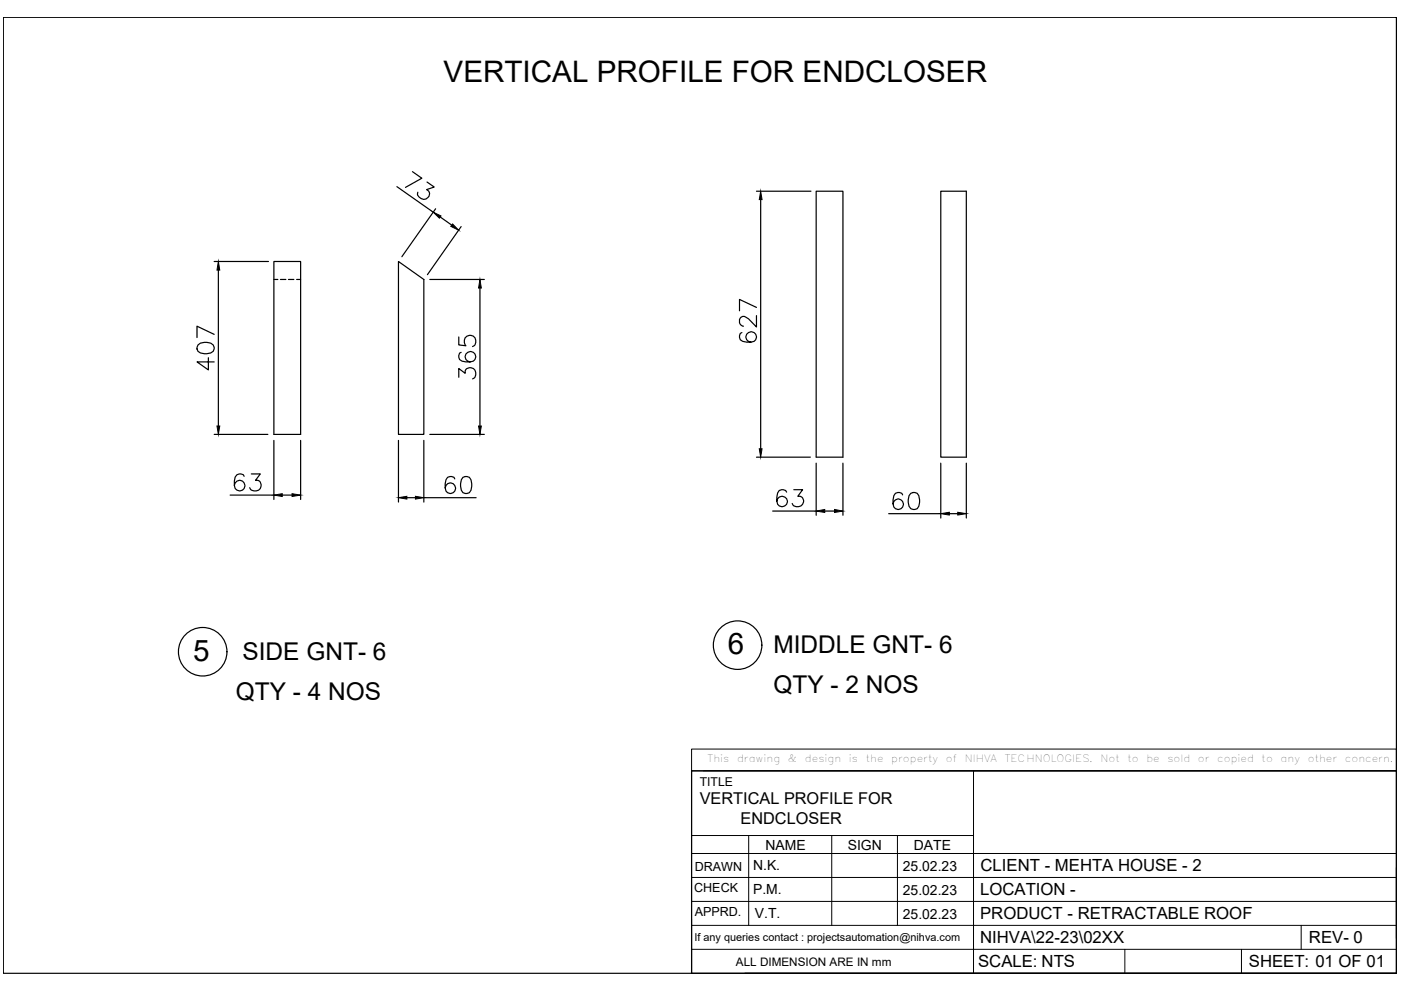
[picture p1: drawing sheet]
<svg xmlns="http://www.w3.org/2000/svg" width="297mm" height="210mm" viewBox="0 0 297 210" stroke-linecap="round" stroke-linejoin="round" font-family="sans-serif">
<!-- layer: 0 -->
<g fill="none" stroke="#000" stroke-width=".25">
<path d="M.7 3.7h295.4v202.7h-295.4zM84.1 39.6l7.7 5.4M87.4 36.4l2 1.4-3.4 1.9M90.5 38.6l1.6 1.1-1.6 .5a1.16 1.16 0 0 1 .2 1.8 1.16 1.16 0 0 1-1.8-.2l-.4-.4 .1-.6M45.4 55.4h11.5M46.3 57.3v33M58.1 55.4h5.6v36.7h-5.6zM58.1 59.3h.8M59.5 59.3h1.1M61.2 59.3h1.1M62.9 59.3h.8M84.5 55.4l5.4 3.9v32.8h-5.4z"/>
<path d="M91.1 59.3h11.6M92.4 44.3l-7.2 10.1M93.3 46l2.5 1.7M97.8 48l-7.2 10.2M160.4 40.5h11.5M161.3 42.3v52.9M173 40.5h5.7v56.4h-5.7zM199.5 40.5h5.4v56.4h-5.4zM42 73.1a2.58 2.58 0 0 1 3.2 0 1.09 1.09 0 0 1-.5 1.7 2.94 2.94 0 0 1-2.7-.3l-.2-.5zM44.2 75.8v2.6l-2.4-1.7h3.6M45.4 70.9l-3.6-1.7v2.4M97.3 80v-1.9l1.3 1a1.16 1.16 0 0 1 1.4-1.2 1.16 1.16 0 0 1 .9 1.6l-.2 .5-.5 .3"/>
<path d="M97.3 71.4v1.7l1.5 .2a1.26 1.26 0 0 1 0-1.9 1.26 1.26 0 0 1 1.9 .2 1.26 1.26 0 0 1-.5 1.9M97.8 74.7a1.05 1.05 0 0 0-.4 1.5 3.3 3.3 0 0 0 3 .4 1.1 1.1 0 0 0 .1-1.8 1.1 1.1 0 0 0-1.8 .4 1.1 1.1 0 0 0 1 1.5M101.8 61.1v29.2M157.3 70.5a1.05 1.05 0 0 0-.3 1.5 3.3 3.3 0 0 0 2.9 .4 1.1 1.1 0 0 0 .1-1.8 1.1 1.1 0 0 0-1.7 .4 1.1 1.1 0 0 0 .9 1.5M160.4 66.9v2.4l-1.7-1.7a1.16 1.16 0 0 0-1.6-.3l-.3 .5v.6a1 1 0 0 0 .8 .8M160.4 65.2l-3.6-1.7v2.4M45.4 92.1h11.4M58.1 93.4v12.5M63.7 93.4v12.5M84.5 93.4v13.1M89.9 93.4v13.1M91.1 92.1h11.6"/>
<path d="M160.4 96.9h11.4M173 98.2v11M178.7 98.2v11M199.5 98.2v11.6M204.9 98.2v11.6M48.8 105h9.3M51.8 101a1.05 1.05 0 0 0-1.6-.3 3.1 3.1 0 0 0-.3 2.9 1.12 1.12 0 0 0 1.8 .1 1.12 1.12 0 0 0-.5-1.8 1.12 1.12 0 0 0-1.5 1M53.3 100.5h1.9l-1 1.3a1.16 1.16 0 0 1 1.2 1.4 1.16 1.16 0 0 1-1.6 .9l-.5-.2-.4-.5M59.8 105h2.1M86.3 105.5h1.8M89.9 105.5h11.1M96.4 101.5a1.05 1.05 0 0 0-1.5-.3 3.3 3.3 0 0 0-.3 2.9 1.1 1.1 0 0 0 1.7 .1 1.1 1.1 0 0 0-.4-1.7 1.1 1.1 0 0 0-1.5 .9"/>
<path d="M98.2 101.2a1.15 1.15 0 0 1 1.7 .5 3 3 0 0 1-.4 2.8 1.15 1.15 0 0 1-1.7-.5 3 3 0 0 1 .4-2.8zM163.8 108.4h9.2M166.8 104.3a1.06 1.06 0 0 0-1-.5 1.06 1.06 0 0 0-.9 .7 2.61 2.61 0 0 0 .3 2.8 1.12 1.12 0 0 0 1.7-.5 1.12 1.12 0 0 0-.8-1.6 1.12 1.12 0 0 0-1.4 1M168.3 103.8h1.9l-1.1 1.4a1.15 1.15 0 0 1 1.3 1.3 1.15 1.15 0 0 1-1.6 .9l-.5-.1-.3-.5M174.9 108.4h2M188.4 108.9h11.1M191.4 104.9a1.05 1.05 0 0 0-1.5-.3 3.3 3.3 0 0 0-.4 2.9 1.1 1.1 0 0 0 1.8 .1 1.1 1.1 0 0 0-.4-1.7 1.1 1.1 0 0 0-1.6 .9M193.1 104.6a1.15 1.15 0 0 1 1.7 .5 3 3 0 0 1-.3 2.8 1.21 1.21 0 0 1-1.8-.6 2.9 2.9 0 0 1 .4-2.7zM201.3 108.9h1.8M146.6 163.4h149.5v43h-149.5zM157.9 206.4h138.2"/>
<circle cx="43" cy="138.2" r="5.1"/>
<circle cx="156.4" cy="136.8" r="5.1"/>
</g>
<g fill="#000" stroke="#000" stroke-width=".21">
<path d="M46.3 55.4l.3 1.9h-.6zM91.8 45l1.7 .8-.3 .5zM96 47.5l1.2 1.3-1.6-.8zM161.3 40.5l.3 1.8h-.6zM101.8 59.3l.3 1.8h-.6zM46 90.3h.6l-.3 1.8zM101.5 90.3h.6l-.3 1.8zM161 95.2h.6l-.3 1.7zM58.1 105l1.7-.3v.6zM61.9 104.7l1.8 .3-1.8 .3zM84.5 105.5l1.8-.3v.6zM88.1 105.2l1.8 .3-1.8 .3z"/>
<path d="M173 108.4l1.9-.4v.7zM176.9 108l1.8 .4-1.8 .3zM199.5 108.9l1.8-.3v.6zM203.1 108.6l1.8 .3-1.8 .3z"/>
</g>
<g fill="none" stroke="#000" stroke-width=".21">
<path d="M146.6 158.8h149.5v4.6h-149.5zM146.6 163.4v43M146.6 177.2h59.8M149.2 163.4h146.9M158.7 177.2v19M176.3 177.2v19M190.3 177.2v19M206.4 163.4v43M146.6 196.2h149.5M146.6 191.1h149.5M146.6 186h149.5M146.6 181h149.5"/>
<path d="M275.9 196.2v5.1M296.1 184v14.9M146.6 201.3h149.5M238.5 201.3v5.1M263.2 201.3v5.1"/>
</g>
<g font-size="6.3">
<text x="94.1" y="17.4">VERTICAL PROFILE FOR ENDCLOSER</text>
<text x="40.9" y="140.2">5</text>
<text x="154.3" y="138.8">6</text>
</g>
<g font-size="5.2">
<text x="51.4" y="140">SIDE GNT- 6</text>
<text x="164" y="138.4">MIDDLE GNT- 6</text>
<text x="50" y="148.5">QTY - 4 NOS</text>
<text x="164" y="146.8">QTY - 2 NOS</text>
</g>
<g font-size="3.5">
<text x="148.4" y="170.5">VERTICAL PROFILE FOR</text>
<text x="157" y="174.7">ENDCLOSER</text>
<text x="207.9" y="184.7">CLIENT - MEHTA HOUSE - 2</text>
<text x="207.8" y="189.8">LOCATION -</text>
<text x="207.8" y="194.9">PRODUCT - RETRACTABLE ROOF</text>
<text x="207.8" y="200">NIHVA\22-23\02XX</text>
<text x="277.5" y="200">REV- 0</text>
<text x="207.4" y="205">SCALE: NTS</text>
<text x="264.8" y="205">SHEET: 01 OF 01</text>
</g>
<g font-size="3">
<text x="159.7" y="184.6">N.K.</text>
<text x="162.3" y="180.2">NAME</text>
<text x="179.7" y="180.2">SIGN</text>
<text x="191.4" y="184.6">25.02.23</text>
<text x="193.7" y="180.2">DATE</text>
<text x="159.7" y="189.6">P.M.</text>
<text x="191.4" y="189.7">25.02.23</text>
<text x="160" y="194.7">V.T.</text>
<text x="191.4" y="194.8">25.02.23</text>
</g>
<g font-size="2.7">
<text x="147.3" y="184.6">DRAWN</text>
<text x="147.2" y="189.1">CHECK</text>
<text x="147.3" y="194.1">APPRD.</text>
</g>
<text font-size="2.6" x="148.4" y="166.7">TITLE</text>
<text font-size="2.5" x="156" y="204.7">ALL DIMENSION ARE IN mm</text>
<text font-size="2.3" x="147.2" y="199.5">If any queries contact : projectsautomation@nihva.com</text>
<g font-size="2.1">
<text x="150" y="161.7">This</text>
<text x="156.3" y="161.7">drawing</text>
<text x="167.1" y="161.7">&amp;</text>
<text x="170.7" y="161.7">design</text>
<text x="180" y="161.7">is</text>
<text x="183.6" y="161.7">the</text>
<text x="189" y="161.7">property</text>
<text x="200.5" y="161.7">of</text>
<text x="204.6" y="161.7">NIHVA</text>
<text x="213" y="161.7">TECHNOLOGIES.</text>
<text x="233.3" y="161.7">Not</text>
<text x="239" y="161.7">to</text>
<text x="243.1" y="161.7">be</text>
<text x="247.5" y="161.7">sold</text>
<text x="254" y="161.7">or</text>
<text x="258.1" y="161.7">copied</text>
<text x="267.5" y="161.7">to</text>
<text x="271.5" y="161.7">any</text>
<text x="277.3" y="161.7">other</text>
<text x="285.1" y="161.7">concern.</text>
</g>
</svg>
